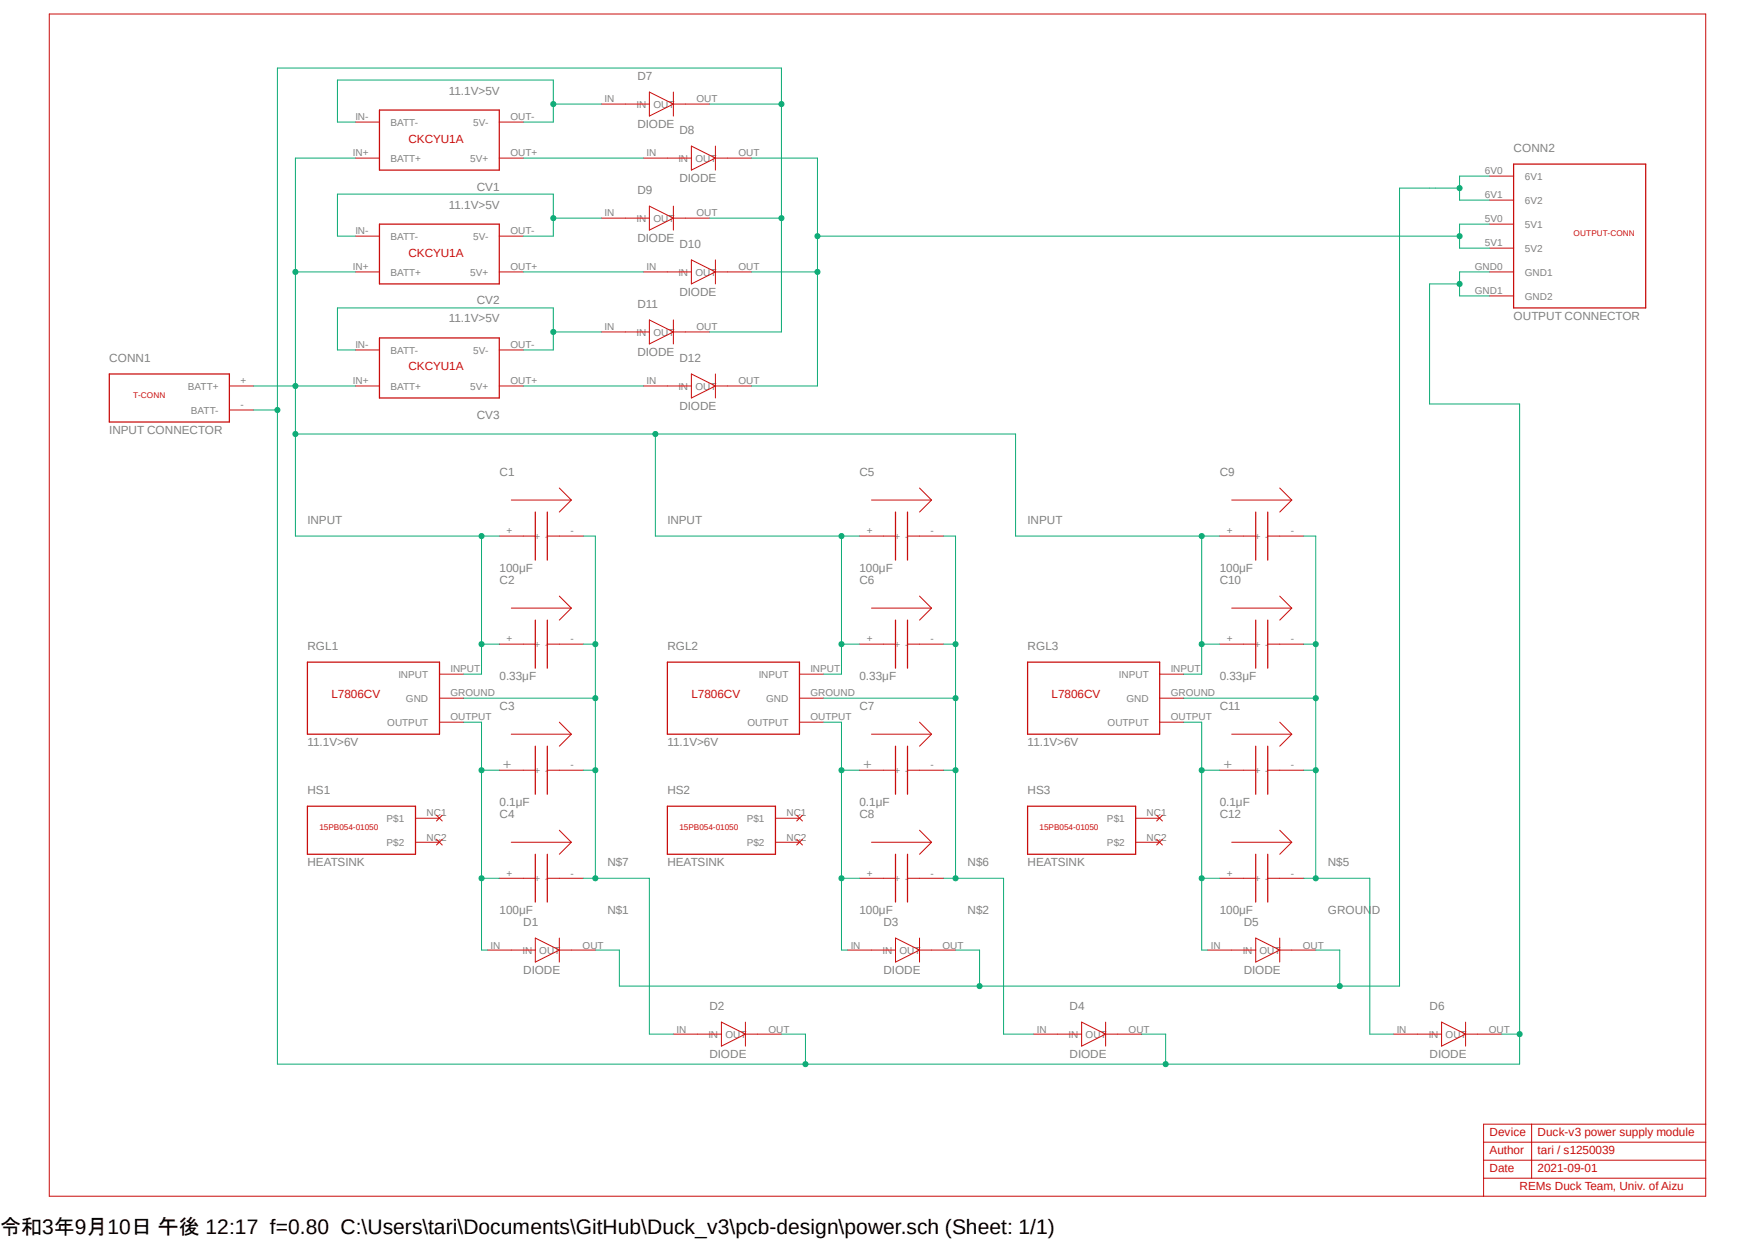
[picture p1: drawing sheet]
<?xml version="1.0" encoding="utf-8"?>
<!DOCTYPE eagle SYSTEM "eagle.dtd">
<eagle version="9.6.2">
<drawing>
<settings>
<setting alwaysvectorfont="no"/>
<setting verticaltext="up"/>
</settings>
<grid distance="50" unitdist="mil" unit="mil" style="lines" multiple="1" display="yes" altdistance="0.01" altunitdist="inch" altunit="inch"/>
<schematic xreflabel="%F%N/%S.%C%R" xrefpart="/%S.%C%R">
<libraries>
<library name="library">
<symbols>
<symbol name="T-CONN">
<wire x1="0" y1="0" x2="0" y2="10.16" width="0.254" layer="94"/>
<wire x1="0" y1="10.16" x2="25.4" y2="10.16" width="0.254" layer="94"/>
<wire x1="25.4" y1="10.16" x2="25.4" y2="0" width="0.254" layer="94"/>
<wire x1="25.4" y1="0" x2="0" y2="0" width="0.254" layer="94"/>
<pin name="BATT+" x="30.48" y="7.62" length="middle" rot="R180"/>
<pin name="BATT-" x="30.48" y="2.54" length="middle" rot="R180"/>
<text x="5.08" y="5.08" size="1.27" layer="94">T-CONN</text>
<text x="0" y="12.7" size="1.778" layer="95">&gt;NAME</text>
<text x="0" y="-2.54" size="1.778" layer="96">&gt;VALUE</text>
</symbol>
<symbol name="CKCYU1A">
<wire x1="0" y1="0" x2="0" y2="12.7" width="0.254" layer="94"/>
<wire x1="0" y1="12.7" x2="25.4" y2="12.7" width="0.254" layer="94"/>
<wire x1="25.4" y1="12.7" x2="25.4" y2="0" width="0.254" layer="94"/>
<wire x1="25.4" y1="0" x2="0" y2="0" width="0.254" layer="94"/>
<pin name="5V+" x="-5.08" y="10.16" length="middle" direction="out"/>
<pin name="5V-" x="-5.08" y="2.54" length="middle" direction="out"/>
<pin name="BATT+" x="30.48" y="10.16" length="middle" direction="in" rot="R180"/>
<pin name="BATT-" x="30.48" y="2.54" length="middle" direction="in" rot="R180"/>
<text x="7.62" y="5.08" size="1.778" layer="94">CKCYU1A</text>
<text x="0" y="15.24" size="1.778" layer="95">&gt;NAME</text>
<text x="0" y="-5.08" size="1.778" layer="96">&gt;VALUE</text>
</symbol>
<symbol name="L7806CV">
<wire x1="0" y1="0" x2="0" y2="15.24" width="0.254" layer="94"/>
<wire x1="0" y1="15.24" x2="27.94" y2="15.24" width="0.254" layer="94"/>
<wire x1="27.94" y1="15.24" x2="27.94" y2="0" width="0.254" layer="94"/>
<wire x1="27.94" y1="0" x2="0" y2="0" width="0.254" layer="94"/>
<pin name="INPUT" x="33.02" y="12.7" length="middle" direction="in" rot="R180"/>
<pin name="GND" x="33.02" y="7.62" length="middle" direction="out" rot="R180"/>
<pin name="OUTPUT" x="33.02" y="2.54" length="middle" direction="out" rot="R180"/>
<text x="5.08" y="7.62" size="1.778" layer="94">L7806CV</text>
<text x="0" y="17.78" size="1.778" layer="95">&gt;NAME</text>
<text x="0" y="-2.54" size="1.778" layer="96">&gt;VALUE</text>
</symbol>
<symbol name="C">
<pin name="+" x="-2.54" y="5.08" length="middle" direction="in"/>
<pin name="-" x="15.24" y="5.08" length="middle" direction="out" rot="R180"/>
<wire x1="5.08" y1="10.16" x2="5.08" y2="5.08" width="0.254" layer="94"/>
<wire x1="5.08" y1="5.08" x2="5.08" y2="0" width="0.254" layer="94"/>
<wire x1="7.62" y1="0" x2="7.62" y2="5.08" width="0.254" layer="94"/>
<wire x1="7.62" y1="5.08" x2="7.62" y2="10.16" width="0.254" layer="94"/>
<wire x1="0" y1="12.7" x2="12.7" y2="12.7" width="0.1524" layer="94"/>
<wire x1="10.16" y1="15.24" x2="12.7" y2="12.7" width="0.1524" layer="94"/>
<wire x1="12.7" y1="12.7" x2="10.16" y2="10.16" width="0.1524" layer="94"/>
<wire x1="2.54" y1="5.08" x2="5.08" y2="5.08" width="0.1524" layer="94"/>
<wire x1="7.62" y1="5.08" x2="10.16" y2="5.08" width="0.1524" layer="94"/>
<text x="-2.54" y="17.78" size="1.778" layer="95">&gt;NAME</text>
<text x="-2.54" y="-2.54" size="1.778" layer="96">&gt;VALUE</text>
</symbol>
<symbol name="15PB054-01050">
<wire x1="0" y1="0" x2="0" y2="10.16" width="0.254" layer="94"/>
<wire x1="0" y1="10.16" x2="22.86" y2="10.16" width="0.254" layer="94"/>
<wire x1="22.86" y1="10.16" x2="22.86" y2="0" width="0.254" layer="94"/>
<wire x1="22.86" y1="0" x2="0" y2="0" width="0.254" layer="94"/>
<text x="2.54" y="5.08" size="1.27" layer="94">15PB054-01050</text>
<pin name="P$1" x="27.94" y="7.62" length="middle" direction="nc" rot="R180"/>
<pin name="P$2" x="27.94" y="2.54" length="middle" direction="nc" rot="R180"/>
<text x="0" y="12.7" size="1.778" layer="95">&gt;NAME</text>
<text x="0" y="-2.54" size="1.778" layer="96">&gt;VALUE</text>
</symbol>
<symbol name="OUTPUT-CONN">
<pin name="6V2" x="0" y="22.86" length="middle" direction="in"/>
<pin name="5V2" x="0" y="12.7" length="middle" direction="in"/>
<pin name="GND1" x="0" y="7.62" length="middle" direction="in"/>
<wire x1="5.08" y1="30.48" x2="5.08" y2="0" width="0.254" layer="94"/>
<wire x1="5.08" y1="0" x2="33.02" y2="0" width="0.254" layer="94"/>
<wire x1="33.02" y1="0" x2="33.02" y2="30.48" width="0.254" layer="94"/>
<wire x1="33.02" y1="30.48" x2="5.08" y2="30.48" width="0.254" layer="94"/>
<pin name="6V1" x="0" y="27.94" length="middle" direction="in"/>
<pin name="5V1" x="0" y="17.78" length="middle" direction="in"/>
<pin name="GND2" x="0" y="2.54" length="middle" direction="in"/>
<text x="17.78" y="15.24" size="1.27" layer="94">OUTPUT-CONN</text>
<text x="5.08" y="33.02" size="1.778" layer="95">&gt;NAME</text>
<text x="5.08" y="-2.54" size="1.778" layer="96">&gt;VALUE</text>
</symbol>
<symbol name="DIODE">
<pin name="IN" x="0" y="2.54" length="middle" direction="in"/>
<wire x1="10.16" y1="5.08" x2="10.16" y2="2.54" width="0.1524" layer="94"/>
<wire x1="10.16" y1="2.54" x2="10.16" y2="0" width="0.1524" layer="94"/>
<wire x1="10.16" y1="0" x2="15.24" y2="2.54" width="0.1524" layer="94"/>
<wire x1="10.16" y1="5.08" x2="15.24" y2="2.54" width="0.1524" layer="94"/>
<wire x1="15.24" y1="2.54" x2="15.24" y2="5.08" width="0.1524" layer="94"/>
<wire x1="15.24" y1="0" x2="15.24" y2="2.54" width="0.1524" layer="94"/>
<wire x1="15.24" y1="2.54" x2="17.78" y2="2.54" width="0.1524" layer="94"/>
<pin name="OUT" x="22.86" y="2.54" length="middle" direction="out" rot="R180"/>
<wire x1="5.08" y1="2.54" x2="10.16" y2="2.54" width="0.1524" layer="94"/>
<text x="7.62" y="7.62" size="1.778" layer="95">&gt;NAME</text>
<text x="7.62" y="-2.54" size="1.778" layer="96">&gt;VALUE</text>
</symbol>
</symbols>
<devicesets>
<deviceset name="HEATSINK">
<gates>
</gates>
<devices>
<device name="">
<technologies>
<technology name=""/>
</technologies>
</device>
</devices>
</deviceset>
<deviceset name="T-CONN">
<gates>
<gate name="G$1" symbol="T-CONN" x="0" y="0"/>
</gates>
<devices>
<device name="" package="T-CONN">
<connects>
<connect gate="G$1" pin="BATT+" pad="+"/>
<connect gate="G$1" pin="BATT-" pad="-"/>
</connects>
<technologies>
<technology name=""/>
</technologies>
</device>
</devices>
</deviceset>
<deviceset name="CKCYU1A">
<gates>
<gate name="G$1" symbol="CKCYU1A" x="0" y="0"/>
</gates>
<devices>
<device name="" package="CKCYU1A">
<connects>
<connect gate="G$1" pin="5V+" pad="OUT+"/>
<connect gate="G$1" pin="5V-" pad="OUT-"/>
<connect gate="G$1" pin="BATT+" pad="IN+"/>
<connect gate="G$1" pin="BATT-" pad="IN-"/>
</connects>
<technologies>
<technology name=""/>
</technologies>
</device>
</devices>
</deviceset>
<deviceset name="L7806CV">
<gates>
<gate name="G$1" symbol="L7806CV" x="0" y="0"/>
</gates>
<devices>
<device name="" package="L7806CV">
<connects>
<connect gate="G$1" pin="GND" pad="GROUND"/>
<connect gate="G$1" pin="INPUT" pad="INPUT"/>
<connect gate="G$1" pin="OUTPUT" pad="OUTPUT"/>
</connects>
<technologies>
<technology name=""/>
</technologies>
</device>
</devices>
</deviceset>
<deviceset name="C-0.33μF">
<gates>
<gate name="G$1" symbol="C" x="0" y="0"/>
</gates>
<devices>
<device name="" package="C-0.33μF">
<connects>
<connect gate="G$1" pin="+" pad="+"/>
<connect gate="G$1" pin="-" pad="-"/>
</connects>
<technologies>
<technology name=""/>
</technologies>
</device>
</devices>
</deviceset>
<deviceset name="C-0.1μF">
<gates>
<gate name="G$1" symbol="C" x="0" y="0"/>
</gates>
<devices>
<device name="" package="C-0.1μF">
<connects>
<connect gate="G$1" pin="+" pad="＋"/>
<connect gate="G$1" pin="-" pad="-"/>
</connects>
<technologies>
<technology name=""/>
</technologies>
</device>
</devices>
</deviceset>
<deviceset name="C-100μF">
<gates>
<gate name="G$1" symbol="C" x="-5.08" y="0"/>
</gates>
<devices>
<device name="" package="C-100μF">
<connects>
<connect gate="G$1" pin="+" pad="+"/>
<connect gate="G$1" pin="-" pad="-"/>
</connects>
<technologies>
<technology name=""/>
</technologies>
</device>
</devices>
</deviceset>
<deviceset name="15PB054-01050">
<gates>
<gate name="G$1" symbol="15PB054-01050" x="0" y="0"/>
</gates>
<devices>
<device name="" package="15PB054-01050">
<connects>
<connect gate="G$1" pin="P$1" pad="NC1"/>
<connect gate="G$1" pin="P$2" pad="NC2"/>
</connects>
<technologies>
<technology name=""/>
</technologies>
</device>
</devices>
</deviceset>
<deviceset name="OUTPUT-CONN">
<gates>
<gate name="G$1" symbol="OUTPUT-CONN" x="-5.08" y="0"/>
</gates>
<devices>
<device name="" package="OUTPUT-CONN">
<connects>
<connect gate="G$1" pin="5V1" pad="5V0"/>
<connect gate="G$1" pin="5V2" pad="5V1"/>
<connect gate="G$1" pin="6V1" pad="6V0"/>
<connect gate="G$1" pin="6V2" pad="6V1"/>
<connect gate="G$1" pin="GND1" pad="GND0"/>
<connect gate="G$1" pin="GND2" pad="GND1"/>
</connects>
<technologies>
<technology name=""/>
</technologies>
</device>
</devices>
</deviceset>
<deviceset name="DIODE">
<gates>
<gate name="G$1" symbol="DIODE" x="0" y="0"/>
</gates>
<devices>
<device name="" package="DIODE">
<connects>
<connect gate="G$1" pin="IN" pad="IN"/>
<connect gate="G$1" pin="OUT" pad="OUT"/>
</connects>
<technologies>
<technology name=""/>
</technologies>
</device>
</devices>
</deviceset>
</devicesets>
</library>
</libraries>
<attributes>
</attributes>
<variantdefs>
</variantdefs>
<classes>
<class number="0" name="default" width="0" drill="0">
</class>
</classes>
<parts>
<part name="CONN1" library="library" deviceset="T-CONN" device="" value="INPUT CONNECTOR"/>
<part name="CV1" library="library" deviceset="CKCYU1A" device="" value="11.1V&gt;5V"/>
<part name="CV2" library="library" deviceset="CKCYU1A" device="" value="11.1V&gt;5V"/>
<part name="CV3" library="library" deviceset="CKCYU1A" device="" value="11.1V&gt;5V"/>
<part name="RGL1" library="library" deviceset="L7806CV" device="" value="11.1V&gt;6V"/>
<part name="C2" library="library" deviceset="C-0.33μF" device="" value="0.33μF"/>
<part name="C3" library="library" deviceset="C-0.1μF" device="" value="0.1μF"/>
<part name="C1" library="library" deviceset="C-100μF" device="" value="100μF"/>
<part name="C4" library="library" deviceset="C-100μF" device="" value="100μF"/>
<part name="HS1" library="library" deviceset="15PB054-01050" device="" value="HEATSINK"/>
<part name="RGL2" library="library" deviceset="L7806CV" device="" value="11.1V&gt;6V"/>
<part name="C6" library="library" deviceset="C-0.33μF" device="" value="0.33μF"/>
<part name="C7" library="library" deviceset="C-0.1μF" device="" value="0.1μF"/>
<part name="C5" library="library" deviceset="C-100μF" device="" value="100μF"/>
<part name="C8" library="library" deviceset="C-100μF" device="" value="100μF"/>
<part name="HS2" library="library" deviceset="15PB054-01050" device="" value="HEATSINK"/>
<part name="RGL3" library="library" deviceset="L7806CV" device="" value="11.1V&gt;6V"/>
<part name="C10" library="library" deviceset="C-0.33μF" device="" value="0.33μF"/>
<part name="C11" library="library" deviceset="C-0.1μF" device="" value="0.1μF"/>
<part name="C9" library="library" deviceset="C-100μF" device="" value="100μF"/>
<part name="C12" library="library" deviceset="C-100μF" device="" value="100μF"/>
<part name="HS3" library="library" deviceset="15PB054-01050" device="" value="HEATSINK"/>
<part name="CONN2" library="library" deviceset="OUTPUT-CONN" device="" value="OUTPUT CONNECTOR"/>
<part name="D1" library="library" deviceset="DIODE" device=""/>
<part name="D2" library="library" deviceset="DIODE" device=""/>
<part name="D3" library="library" deviceset="DIODE" device=""/>
<part name="D4" library="library" deviceset="DIODE" device=""/>
<part name="D5" library="library" deviceset="DIODE" device=""/>
<part name="D6" library="library" deviceset="DIODE" device=""/>
<part name="D7" library="library" deviceset="DIODE" device=""/>
<part name="D8" library="library" deviceset="DIODE" device=""/>
<part name="D9" library="library" deviceset="DIODE" device=""/>
<part name="D10" library="library" deviceset="DIODE" device=""/>
<part name="D11" library="library" deviceset="DIODE" device=""/>
<part name="D12" library="library" deviceset="DIODE" device=""/>
</parts>
<sheets>
<sheet>
<plain>
<wire x1="303.53" y1="0" x2="350.52" y2="0" width="0.1524" layer="94"/>
<wire x1="350.52" y1="15.24" x2="350.52" y2="11.43" width="0.1524" layer="94"/>
<wire x1="350.52" y1="11.43" x2="350.52" y2="7.62" width="0.1524" layer="94"/>
<wire x1="350.52" y1="7.62" x2="350.52" y2="3.81" width="0.1524" layer="94"/>
<wire x1="350.52" y1="3.81" x2="350.52" y2="0" width="0.1524" layer="94"/>
<wire x1="0" y1="250.19" x2="350.52" y2="250.19" width="0.1524" layer="94"/>
<text x="304.8" y="8.89" size="1.778" layer="94">Author</text>
<text x="304.8" y="12.7" size="1.778" layer="94">Device</text>
<wire x1="303.53" y1="3.81" x2="313.69" y2="3.81" width="0.1524" layer="94"/>
<wire x1="313.69" y1="3.81" x2="350.52" y2="3.81" width="0.1524" layer="94"/>
<wire x1="303.53" y1="3.81" x2="303.53" y2="7.62" width="0.1524" layer="94"/>
<wire x1="303.53" y1="7.62" x2="313.69" y2="7.62" width="0.1524" layer="94"/>
<wire x1="313.69" y1="7.62" x2="350.52" y2="7.62" width="0.1524" layer="94"/>
<wire x1="303.53" y1="7.62" x2="303.53" y2="11.43" width="0.1524" layer="94"/>
<wire x1="303.53" y1="11.43" x2="313.69" y2="11.43" width="0.1524" layer="94"/>
<wire x1="313.69" y1="11.43" x2="350.52" y2="11.43" width="0.1524" layer="94"/>
<wire x1="313.69" y1="7.62" x2="313.69" y2="11.43" width="0.1524" layer="94"/>
<wire x1="303.53" y1="11.43" x2="303.53" y2="15.24" width="0.1524" layer="94"/>
<wire x1="303.53" y1="15.24" x2="313.69" y2="15.24" width="0.1524" layer="94"/>
<wire x1="350.52" y1="15.24" x2="313.69" y2="15.24" width="0.1524" layer="94"/>
<wire x1="313.69" y1="15.24" x2="313.69" y2="11.43" width="0.1524" layer="94"/>
<text x="304.8" y="5.08" size="1.778" layer="94">Date</text>
<wire x1="313.69" y1="7.62" x2="313.69" y2="3.81" width="0.1524" layer="94"/>
<text x="311.15" y="1.27" size="1.778" layer="94">REMs Duck Team, Univ. of Aizu</text>
<text x="314.96" y="8.89" size="1.778" layer="94">tari / s1250039</text>
<text x="314.96" y="5.08" size="1.778" layer="94">2021-09-01</text>
<text x="314.96" y="12.7" size="1.778" layer="94">Duck-v3 power supply module</text>
<wire x1="303.53" y1="0" x2="303.53" y2="3.81" width="0.1524" layer="94"/>
<wire x1="350.52" y1="15.24" x2="350.52" y2="250.19" width="0.1524" layer="94"/>
<wire x1="303.53" y1="0" x2="0" y2="0" width="0.1524" layer="94"/>
<wire x1="0" y1="0" x2="0" y2="250.19" width="0.1524" layer="94"/>
</plain>
<instances>
<instance part="CONN1" gate="G$1" x="12.7" y="163.83" smashed="yes">
<attribute name="NAME" x="12.7" y="176.53" size="1.778" layer="95"/>
<attribute name="VALUE" x="12.7" y="161.29" size="1.778" layer="96"/>
</instance>
<instance part="CV1" gate="G$1" x="95.25" y="229.87" smashed="yes" rot="R180">
<attribute name="NAME" x="95.25" y="214.63" size="1.778" layer="95" rot="R180"/>
<attribute name="VALUE" x="95.25" y="234.95" size="1.778" layer="96" rot="R180"/>
</instance>
<instance part="CV2" gate="G$1" x="95.25" y="205.74" smashed="yes" rot="R180">
<attribute name="NAME" x="95.25" y="190.5" size="1.778" layer="95" rot="R180"/>
<attribute name="VALUE" x="95.25" y="210.82" size="1.778" layer="96" rot="R180"/>
</instance>
<instance part="CV3" gate="G$1" x="95.25" y="181.61" smashed="yes" rot="R180">
<attribute name="NAME" x="95.25" y="166.37" size="1.778" layer="95" rot="R180"/>
<attribute name="VALUE" x="95.25" y="186.69" size="1.778" layer="96" rot="R180"/>
</instance>
<instance part="RGL1" gate="G$1" x="54.61" y="97.79" smashed="yes">
<attribute name="NAME" x="54.61" y="115.57" size="1.778" layer="95"/>
<attribute name="VALUE" x="54.61" y="95.25" size="1.778" layer="96"/>
</instance>
<instance part="C2" gate="G$1" x="97.79" y="111.76" smashed="yes">
<attribute name="NAME" x="95.25" y="129.54" size="1.778" layer="95"/>
<attribute name="VALUE" x="95.25" y="109.22" size="1.778" layer="96"/>
</instance>
<instance part="C3" gate="G$1" x="97.79" y="85.09" smashed="yes">
<attribute name="NAME" x="95.25" y="102.87" size="1.778" layer="95"/>
<attribute name="VALUE" x="95.25" y="82.55" size="1.778" layer="96"/>
</instance>
<instance part="C1" gate="G$1" x="97.79" y="134.62" smashed="yes">
<attribute name="NAME" x="95.25" y="152.4" size="1.778" layer="95"/>
<attribute name="VALUE" x="95.25" y="132.08" size="1.778" layer="96"/>
</instance>
<instance part="C4" gate="G$1" x="97.79" y="62.23" smashed="yes">
<attribute name="NAME" x="95.25" y="80.01" size="1.778" layer="95"/>
<attribute name="VALUE" x="95.25" y="59.69" size="1.778" layer="96"/>
</instance>
<instance part="HS1" gate="G$1" x="54.61" y="72.39" smashed="yes">
<attribute name="NAME" x="54.61" y="85.09" size="1.778" layer="95"/>
<attribute name="VALUE" x="54.61" y="69.85" size="1.778" layer="96"/>
</instance>
<instance part="RGL2" gate="G$1" x="130.81" y="97.79" smashed="yes">
<attribute name="NAME" x="130.81" y="115.57" size="1.778" layer="95"/>
<attribute name="VALUE" x="130.81" y="95.25" size="1.778" layer="96"/>
</instance>
<instance part="C6" gate="G$1" x="173.99" y="111.76" smashed="yes">
<attribute name="NAME" x="171.45" y="129.54" size="1.778" layer="95"/>
<attribute name="VALUE" x="171.45" y="109.22" size="1.778" layer="96"/>
</instance>
<instance part="C7" gate="G$1" x="173.99" y="85.09" smashed="yes">
<attribute name="NAME" x="171.45" y="102.87" size="1.778" layer="95"/>
<attribute name="VALUE" x="171.45" y="82.55" size="1.778" layer="96"/>
</instance>
<instance part="C5" gate="G$1" x="173.99" y="134.62" smashed="yes">
<attribute name="NAME" x="171.45" y="152.4" size="1.778" layer="95"/>
<attribute name="VALUE" x="171.45" y="132.08" size="1.778" layer="96"/>
</instance>
<instance part="C8" gate="G$1" x="173.99" y="62.23" smashed="yes">
<attribute name="NAME" x="171.45" y="80.01" size="1.778" layer="95"/>
<attribute name="VALUE" x="171.45" y="59.69" size="1.778" layer="96"/>
</instance>
<instance part="HS2" gate="G$1" x="130.81" y="72.39" smashed="yes">
<attribute name="NAME" x="130.81" y="85.09" size="1.778" layer="95"/>
<attribute name="VALUE" x="130.81" y="69.85" size="1.778" layer="96"/>
</instance>
<instance part="RGL3" gate="G$1" x="207.01" y="97.79" smashed="yes">
<attribute name="NAME" x="207.01" y="115.57" size="1.778" layer="95"/>
<attribute name="VALUE" x="207.01" y="95.25" size="1.778" layer="96"/>
</instance>
<instance part="C10" gate="G$1" x="250.19" y="111.76" smashed="yes">
<attribute name="NAME" x="247.65" y="129.54" size="1.778" layer="95"/>
<attribute name="VALUE" x="247.65" y="109.22" size="1.778" layer="96"/>
</instance>
<instance part="C11" gate="G$1" x="250.19" y="85.09" smashed="yes">
<attribute name="NAME" x="247.65" y="102.87" size="1.778" layer="95"/>
<attribute name="VALUE" x="247.65" y="82.55" size="1.778" layer="96"/>
</instance>
<instance part="C9" gate="G$1" x="250.19" y="134.62" smashed="yes">
<attribute name="NAME" x="247.65" y="152.4" size="1.778" layer="95"/>
<attribute name="VALUE" x="247.65" y="132.08" size="1.778" layer="96"/>
</instance>
<instance part="C12" gate="G$1" x="250.19" y="62.23" smashed="yes">
<attribute name="NAME" x="247.65" y="80.01" size="1.778" layer="95"/>
<attribute name="VALUE" x="247.65" y="59.69" size="1.778" layer="96"/>
</instance>
<instance part="HS3" gate="G$1" x="207.01" y="72.39" smashed="yes">
<attribute name="NAME" x="207.01" y="85.09" size="1.778" layer="95"/>
<attribute name="VALUE" x="207.01" y="69.85" size="1.778" layer="96"/>
</instance>
<instance part="CONN2" gate="G$1" x="304.8" y="187.96" smashed="yes">
<attribute name="NAME" x="309.88" y="220.98" size="1.778" layer="95"/>
<attribute name="VALUE" x="309.88" y="185.42" size="1.778" layer="96"/>
</instance>
<instance part="D1" gate="G$1" x="92.71" y="49.53" smashed="yes">
<attribute name="NAME" x="100.33" y="57.15" size="1.778" layer="95"/>
<attribute name="VALUE" x="100.33" y="46.99" size="1.778" layer="96"/>
</instance>
<instance part="D2" gate="G$1" x="132.08" y="31.75" smashed="yes">
<attribute name="NAME" x="139.7" y="39.37" size="1.778" layer="95"/>
<attribute name="VALUE" x="139.7" y="29.21" size="1.778" layer="96"/>
</instance>
<instance part="D3" gate="G$1" x="168.91" y="49.53" smashed="yes">
<attribute name="NAME" x="176.53" y="57.15" size="1.778" layer="95"/>
<attribute name="VALUE" x="176.53" y="46.99" size="1.778" layer="96"/>
</instance>
<instance part="D4" gate="G$1" x="208.28" y="31.75" smashed="yes">
<attribute name="NAME" x="215.9" y="39.37" size="1.778" layer="95"/>
<attribute name="VALUE" x="215.9" y="29.21" size="1.778" layer="96"/>
</instance>
<instance part="D5" gate="G$1" x="245.11" y="49.53" smashed="yes">
<attribute name="NAME" x="252.73" y="57.15" size="1.778" layer="95"/>
<attribute name="VALUE" x="252.73" y="46.99" size="1.778" layer="96"/>
</instance>
<instance part="D6" gate="G$1" x="284.48" y="31.75" smashed="yes">
<attribute name="NAME" x="292.1" y="39.37" size="1.778" layer="95"/>
<attribute name="VALUE" x="292.1" y="29.21" size="1.778" layer="96"/>
</instance>
<instance part="D7" gate="G$1" x="116.84" y="228.6" smashed="yes">
<attribute name="NAME" x="124.46" y="236.22" size="1.778" layer="95"/>
<attribute name="VALUE" x="124.46" y="226.06" size="1.778" layer="96"/>
</instance>
<instance part="D8" gate="G$1" x="125.73" y="217.17" smashed="yes">
<attribute name="NAME" x="133.35" y="224.79" size="1.778" layer="95"/>
<attribute name="VALUE" x="133.35" y="214.63" size="1.778" layer="96"/>
</instance>
<instance part="D9" gate="G$1" x="116.84" y="204.47" smashed="yes">
<attribute name="NAME" x="124.46" y="212.09" size="1.778" layer="95"/>
<attribute name="VALUE" x="124.46" y="201.93" size="1.778" layer="96"/>
</instance>
<instance part="D10" gate="G$1" x="125.73" y="193.04" smashed="yes">
<attribute name="NAME" x="133.35" y="200.66" size="1.778" layer="95"/>
<attribute name="VALUE" x="133.35" y="190.5" size="1.778" layer="96"/>
</instance>
<instance part="D11" gate="G$1" x="116.84" y="180.34" smashed="yes">
<attribute name="NAME" x="124.46" y="187.96" size="1.778" layer="95"/>
<attribute name="VALUE" x="124.46" y="177.8" size="1.778" layer="96"/>
</instance>
<instance part="D12" gate="G$1" x="125.73" y="168.91" smashed="yes">
<attribute name="NAME" x="133.35" y="176.53" size="1.778" layer="95"/>
<attribute name="VALUE" x="133.35" y="166.37" size="1.778" layer="96"/>
</instance>
</instances>
<busses>
</busses>
<nets>
<net name="INPUT" class="0">
<segment>
<label x="54.61" y="142.24" size="1.778" layer="95"/>
<label x="130.81" y="142.24" size="1.778" layer="95"/>
<wire x1="128.27" y1="139.7" x2="128.27" y2="161.29" width="0.1524" layer="91"/>
<wire x1="128.27" y1="161.29" x2="52.07" y2="161.29" width="0.1524" layer="91"/>
<wire x1="52.07" y1="139.7" x2="52.07" y2="161.29" width="0.1524" layer="91"/>
<label x="207.01" y="142.24" size="1.778" layer="95"/>
<wire x1="128.27" y1="161.29" x2="204.47" y2="161.29" width="0.1524" layer="91"/>
<wire x1="204.47" y1="161.29" x2="204.47" y2="139.7" width="0.1524" layer="91"/>
<junction x="128.27" y="161.29"/>
<pinref part="CV3" gate="G$1" pin="BATT+"/>
<pinref part="CV1" gate="G$1" pin="BATT+"/>
<wire x1="52.07" y1="219.71" x2="64.77" y2="219.71" width="0.1524" layer="91"/>
<wire x1="52.07" y1="219.71" x2="52.07" y2="195.58" width="0.1524" layer="91"/>
<wire x1="52.07" y1="195.58" x2="52.07" y2="171.45" width="0.1524" layer="91"/>
<wire x1="52.07" y1="171.45" x2="64.77" y2="171.45" width="0.1524" layer="91"/>
<pinref part="CONN1" gate="G$1" pin="BATT+"/>
<wire x1="43.18" y1="171.45" x2="52.07" y2="171.45" width="0.1524" layer="91"/>
<junction x="52.07" y="171.45"/>
<wire x1="52.07" y1="171.45" x2="52.07" y2="161.29" width="0.1524" layer="91"/>
<junction x="52.07" y="161.29"/>
<pinref part="C2" gate="G$1" pin="+"/>
<pinref part="C1" gate="G$1" pin="+"/>
<wire x1="91.44" y1="139.7" x2="95.25" y2="139.7" width="0.1524" layer="91"/>
<wire x1="91.44" y1="116.84" x2="91.44" y2="139.7" width="0.1524" layer="91"/>
<wire x1="91.44" y1="116.84" x2="95.25" y2="116.84" width="0.1524" layer="91"/>
<junction x="91.44" y="116.84"/>
<wire x1="91.44" y1="110.49" x2="91.44" y2="116.84" width="0.1524" layer="91"/>
<pinref part="RGL1" gate="G$1" pin="INPUT"/>
<wire x1="87.63" y1="110.49" x2="91.44" y2="110.49" width="0.1524" layer="91"/>
<wire x1="52.07" y1="139.7" x2="91.44" y2="139.7" width="0.1524" layer="91"/>
<junction x="91.44" y="139.7"/>
<pinref part="C5" gate="G$1" pin="+"/>
<pinref part="C6" gate="G$1" pin="+"/>
<pinref part="RGL2" gate="G$1" pin="INPUT"/>
<wire x1="163.83" y1="110.49" x2="167.64" y2="110.49" width="0.1524" layer="91"/>
<wire x1="167.64" y1="110.49" x2="167.64" y2="116.84" width="0.1524" layer="91"/>
<wire x1="167.64" y1="116.84" x2="171.45" y2="116.84" width="0.1524" layer="91"/>
<junction x="167.64" y="116.84"/>
<wire x1="167.64" y1="116.84" x2="167.64" y2="139.7" width="0.1524" layer="91"/>
<wire x1="167.64" y1="139.7" x2="171.45" y2="139.7" width="0.1524" layer="91"/>
<wire x1="128.27" y1="139.7" x2="167.64" y2="139.7" width="0.1524" layer="91"/>
<junction x="167.64" y="139.7"/>
<pinref part="C10" gate="G$1" pin="+"/>
<pinref part="C9" gate="G$1" pin="+"/>
<wire x1="243.84" y1="139.7" x2="247.65" y2="139.7" width="0.1524" layer="91"/>
<wire x1="243.84" y1="116.84" x2="243.84" y2="139.7" width="0.1524" layer="91"/>
<wire x1="243.84" y1="116.84" x2="247.65" y2="116.84" width="0.1524" layer="91"/>
<junction x="243.84" y="116.84"/>
<wire x1="243.84" y1="110.49" x2="243.84" y2="116.84" width="0.1524" layer="91"/>
<pinref part="RGL3" gate="G$1" pin="INPUT"/>
<wire x1="240.03" y1="110.49" x2="243.84" y2="110.49" width="0.1524" layer="91"/>
<wire x1="204.47" y1="139.7" x2="243.84" y2="139.7" width="0.1524" layer="91"/>
<junction x="243.84" y="139.7"/>
<pinref part="CV2" gate="G$1" pin="BATT+"/>
<wire x1="64.77" y1="195.58" x2="52.07" y2="195.58" width="0.1524" layer="91"/>
<junction x="52.07" y="195.58"/>
</segment>
</net>
<net name="GROUND" class="0">
<segment>
<pinref part="CONN1" gate="G$1" pin="BATT-"/>
<wire x1="48.26" y1="166.37" x2="48.26" y2="238.76" width="0.1524" layer="91"/>
<wire x1="48.26" y1="166.37" x2="43.18" y2="166.37" width="0.1524" layer="91"/>
<wire x1="48.26" y1="166.37" x2="48.26" y2="27.94" width="0.1524" layer="91"/>
<junction x="48.26" y="166.37"/>
<wire x1="48.26" y1="238.76" x2="154.94" y2="238.76" width="0.1524" layer="91"/>
<pinref part="D11" gate="G$1" pin="OUT"/>
<pinref part="D9" gate="G$1" pin="OUT"/>
<wire x1="154.94" y1="238.76" x2="154.94" y2="231.14" width="0.1524" layer="91"/>
<wire x1="154.94" y1="231.14" x2="154.94" y2="207.01" width="0.1524" layer="91"/>
<wire x1="154.94" y1="207.01" x2="139.7" y2="207.01" width="0.1524" layer="91"/>
<junction x="154.94" y="207.01"/>
<wire x1="154.94" y1="207.01" x2="154.94" y2="182.88" width="0.1524" layer="91"/>
<wire x1="154.94" y1="182.88" x2="139.7" y2="182.88" width="0.1524" layer="91"/>
<pinref part="D7" gate="G$1" pin="OUT"/>
<wire x1="139.7" y1="231.14" x2="154.94" y2="231.14" width="0.1524" layer="91"/>
<junction x="154.94" y="231.14"/>
<label x="270.51" y="59.69" size="1.778" layer="95"/>
<pinref part="D2" gate="G$1" pin="OUT"/>
<wire x1="154.94" y1="34.29" x2="160.02" y2="34.29" width="0.1524" layer="91"/>
<wire x1="160.02" y1="34.29" x2="160.02" y2="27.94" width="0.1524" layer="91"/>
<wire x1="160.02" y1="27.94" x2="236.22" y2="27.94" width="0.1524" layer="91"/>
<wire x1="236.22" y1="27.94" x2="311.15" y2="27.94" width="0.1524" layer="91"/>
<wire x1="311.15" y1="27.94" x2="311.15" y2="34.29" width="0.1524" layer="91"/>
<wire x1="311.15" y1="34.29" x2="311.15" y2="167.64" width="0.1524" layer="91"/>
<wire x1="311.15" y1="167.64" x2="292.1" y2="167.64" width="0.1524" layer="91"/>
<pinref part="D6" gate="G$1" pin="OUT"/>
<wire x1="307.34" y1="34.29" x2="311.15" y2="34.29" width="0.1524" layer="91"/>
<junction x="311.15" y="34.29"/>
<pinref part="D4" gate="G$1" pin="OUT"/>
<wire x1="231.14" y1="34.29" x2="236.22" y2="34.29" width="0.1524" layer="91"/>
<wire x1="236.22" y1="34.29" x2="236.22" y2="27.94" width="0.1524" layer="91"/>
<junction x="236.22" y="27.94"/>
<wire x1="48.26" y1="27.94" x2="160.02" y2="27.94" width="0.1524" layer="91"/>
<junction x="160.02" y="27.94"/>
<pinref part="CONN2" gate="G$1" pin="GND1"/>
<wire x1="298.45" y1="195.58" x2="304.8" y2="195.58" width="0.1524" layer="91"/>
<pinref part="CONN2" gate="G$1" pin="GND2"/>
<wire x1="304.8" y1="190.5" x2="298.45" y2="190.5" width="0.1524" layer="91"/>
<wire x1="298.45" y1="190.5" x2="298.45" y2="193.04" width="0.1524" layer="91"/>
<wire x1="298.45" y1="193.04" x2="298.45" y2="195.58" width="0.1524" layer="91"/>
<wire x1="292.1" y1="167.64" x2="292.1" y2="193.04" width="0.1524" layer="91"/>
<wire x1="292.1" y1="193.04" x2="298.45" y2="193.04" width="0.1524" layer="91"/>
<junction x="298.45" y="193.04"/>
</segment>
</net>
<net name="5V" class="0">
<segment>
<pinref part="CV3" gate="G$1" pin="5V+"/>
<wire x1="100.33" y1="171.45" x2="125.73" y2="171.45" width="0.1524" layer="91"/>
<pinref part="D12" gate="G$1" pin="IN"/>
</segment>
</net>
<net name="N$4" class="0">
<segment>
<pinref part="D3" gate="G$1" pin="OUT"/>
<wire x1="196.85" y1="44.45" x2="273.05" y2="44.45" width="0.1524" layer="91"/>
<wire x1="273.05" y1="44.45" x2="285.75" y2="44.45" width="0.1524" layer="91"/>
<wire x1="191.77" y1="52.07" x2="196.85" y2="52.07" width="0.1524" layer="91"/>
<wire x1="196.85" y1="52.07" x2="196.85" y2="44.45" width="0.1524" layer="91"/>
<junction x="196.85" y="44.45"/>
<pinref part="D5" gate="G$1" pin="OUT"/>
<wire x1="267.97" y1="52.07" x2="273.05" y2="52.07" width="0.1524" layer="91"/>
<wire x1="273.05" y1="52.07" x2="273.05" y2="44.45" width="0.1524" layer="91"/>
<junction x="273.05" y="44.45"/>
<wire x1="285.75" y1="213.36" x2="285.75" y2="44.45" width="0.1524" layer="91"/>
<pinref part="D1" gate="G$1" pin="OUT"/>
<wire x1="115.57" y1="52.07" x2="120.65" y2="52.07" width="0.1524" layer="91"/>
<wire x1="120.65" y1="52.07" x2="120.65" y2="44.45" width="0.1524" layer="91"/>
<wire x1="120.65" y1="44.45" x2="196.85" y2="44.45" width="0.1524" layer="91"/>
<pinref part="CONN2" gate="G$1" pin="6V2"/>
<wire x1="304.8" y1="210.82" x2="298.45" y2="210.82" width="0.1524" layer="91"/>
<pinref part="CONN2" gate="G$1" pin="6V1"/>
<wire x1="298.45" y1="215.9" x2="304.8" y2="215.9" width="0.1524" layer="91"/>
<wire x1="292.1" y1="213.36" x2="293.37" y2="213.36" width="0.1524" layer="91"/>
<wire x1="293.37" y1="213.36" x2="298.45" y2="213.36" width="0.1524" layer="91"/>
<wire x1="298.45" y1="213.36" x2="298.45" y2="215.9" width="0.1524" layer="91"/>
<junction x="298.45" y="213.36"/>
<wire x1="298.45" y1="213.36" x2="298.45" y2="210.82" width="0.1524" layer="91"/>
<wire x1="285.75" y1="213.36" x2="292.1" y2="213.36" width="0.1524" layer="91"/>
</segment>
</net>
<net name="N$5" class="0">
<segment>
<pinref part="C9" gate="G$1" pin="-"/>
<wire x1="267.97" y1="139.7" x2="265.43" y2="139.7" width="0.1524" layer="91"/>
<wire x1="267.97" y1="116.84" x2="267.97" y2="139.7" width="0.1524" layer="91"/>
<pinref part="C10" gate="G$1" pin="-"/>
<wire x1="265.43" y1="116.84" x2="267.97" y2="116.84" width="0.1524" layer="91"/>
<junction x="267.97" y="116.84"/>
<pinref part="RGL3" gate="G$1" pin="GND"/>
<wire x1="240.03" y1="105.41" x2="267.97" y2="105.41" width="0.1524" layer="91"/>
<junction x="267.97" y="105.41"/>
<wire x1="267.97" y1="105.41" x2="267.97" y2="116.84" width="0.1524" layer="91"/>
<pinref part="C11" gate="G$1" pin="-"/>
<wire x1="267.97" y1="90.17" x2="265.43" y2="90.17" width="0.1524" layer="91"/>
<wire x1="267.97" y1="90.17" x2="267.97" y2="105.41" width="0.1524" layer="91"/>
<junction x="267.97" y="90.17"/>
<wire x1="267.97" y1="67.31" x2="267.97" y2="90.17" width="0.1524" layer="91"/>
<pinref part="C12" gate="G$1" pin="-"/>
<wire x1="265.43" y1="67.31" x2="267.97" y2="67.31" width="0.1524" layer="91"/>
<label x="270.51" y="69.85" size="1.778" layer="95"/>
<wire x1="267.97" y1="67.31" x2="279.4" y2="67.31" width="0.1524" layer="91"/>
<junction x="267.97" y="67.31"/>
<pinref part="D6" gate="G$1" pin="IN"/>
<wire x1="279.4" y1="34.29" x2="284.48" y2="34.29" width="0.1524" layer="91"/>
<wire x1="279.4" y1="67.31" x2="279.4" y2="34.29" width="0.1524" layer="91"/>
</segment>
</net>
<net name="N$6" class="0">
<segment>
<pinref part="C5" gate="G$1" pin="-"/>
<wire x1="191.77" y1="139.7" x2="189.23" y2="139.7" width="0.1524" layer="91"/>
<wire x1="191.77" y1="116.84" x2="191.77" y2="139.7" width="0.1524" layer="91"/>
<pinref part="C6" gate="G$1" pin="-"/>
<wire x1="189.23" y1="116.84" x2="191.77" y2="116.84" width="0.1524" layer="91"/>
<junction x="191.77" y="116.84"/>
<pinref part="RGL2" gate="G$1" pin="GND"/>
<wire x1="163.83" y1="105.41" x2="191.77" y2="105.41" width="0.1524" layer="91"/>
<pinref part="C7" gate="G$1" pin="-"/>
<pinref part="C8" gate="G$1" pin="-"/>
<wire x1="189.23" y1="67.31" x2="191.77" y2="67.31" width="0.1524" layer="91"/>
<wire x1="191.77" y1="67.31" x2="191.77" y2="90.17" width="0.1524" layer="91"/>
<wire x1="191.77" y1="90.17" x2="189.23" y2="90.17" width="0.1524" layer="91"/>
<junction x="191.77" y="90.17"/>
<wire x1="191.77" y1="90.17" x2="191.77" y2="105.41" width="0.1524" layer="91"/>
<junction x="191.77" y="105.41"/>
<wire x1="191.77" y1="105.41" x2="191.77" y2="116.84" width="0.1524" layer="91"/>
<label x="194.31" y="69.85" size="1.778" layer="95"/>
<wire x1="191.77" y1="67.31" x2="201.93" y2="67.31" width="0.1524" layer="91"/>
<junction x="191.77" y="67.31"/>
<pinref part="D4" gate="G$1" pin="IN"/>
<wire x1="201.93" y1="34.29" x2="208.28" y2="34.29" width="0.1524" layer="91"/>
<wire x1="201.93" y1="67.31" x2="201.93" y2="34.29" width="0.1524" layer="91"/>
</segment>
</net>
<net name="N$7" class="0">
<segment>
<pinref part="C1" gate="G$1" pin="-"/>
<wire x1="115.57" y1="139.7" x2="113.03" y2="139.7" width="0.1524" layer="91"/>
<wire x1="115.57" y1="116.84" x2="115.57" y2="139.7" width="0.1524" layer="91"/>
<pinref part="C2" gate="G$1" pin="-"/>
<wire x1="113.03" y1="116.84" x2="115.57" y2="116.84" width="0.1524" layer="91"/>
<junction x="115.57" y="116.84"/>
<pinref part="RGL1" gate="G$1" pin="GND"/>
<wire x1="87.63" y1="105.41" x2="115.57" y2="105.41" width="0.1524" layer="91"/>
<junction x="115.57" y="105.41"/>
<wire x1="115.57" y1="105.41" x2="115.57" y2="116.84" width="0.1524" layer="91"/>
<pinref part="C3" gate="G$1" pin="-"/>
<wire x1="115.57" y1="90.17" x2="113.03" y2="90.17" width="0.1524" layer="91"/>
<wire x1="115.57" y1="90.17" x2="115.57" y2="105.41" width="0.1524" layer="91"/>
<junction x="115.57" y="90.17"/>
<wire x1="115.57" y1="67.31" x2="115.57" y2="90.17" width="0.1524" layer="91"/>
<pinref part="C4" gate="G$1" pin="-"/>
<wire x1="113.03" y1="67.31" x2="115.57" y2="67.31" width="0.1524" layer="91"/>
<label x="118.11" y="69.85" size="1.778" layer="95"/>
<wire x1="115.57" y1="67.31" x2="127" y2="67.31" width="0.1524" layer="91"/>
<junction x="115.57" y="67.31"/>
<wire x1="127" y1="67.31" x2="127" y2="34.29" width="0.1524" layer="91"/>
<pinref part="D2" gate="G$1" pin="IN"/>
<wire x1="127" y1="34.29" x2="132.08" y2="34.29" width="0.1524" layer="91"/>
</segment>
</net>
<net name="N$1" class="0">
<segment>
<pinref part="C4" gate="G$1" pin="+"/>
<pinref part="C3" gate="G$1" pin="+"/>
<pinref part="RGL1" gate="G$1" pin="OUTPUT"/>
<wire x1="87.63" y1="100.33" x2="91.44" y2="100.33" width="0.1524" layer="91"/>
<wire x1="91.44" y1="100.33" x2="91.44" y2="90.17" width="0.1524" layer="91"/>
<wire x1="91.44" y1="90.17" x2="95.25" y2="90.17" width="0.1524" layer="91"/>
<junction x="91.44" y="90.17"/>
<wire x1="91.44" y1="90.17" x2="91.44" y2="67.31" width="0.1524" layer="91"/>
<wire x1="91.44" y1="67.31" x2="95.25" y2="67.31" width="0.1524" layer="91"/>
<junction x="91.44" y="67.31"/>
<wire x1="91.44" y1="67.31" x2="91.44" y2="52.07" width="0.1524" layer="91"/>
<label x="118.11" y="59.69" size="1.778" layer="95"/>
<pinref part="D1" gate="G$1" pin="IN"/>
<wire x1="91.44" y1="52.07" x2="92.71" y2="52.07" width="0.1524" layer="91"/>
</segment>
</net>
<net name="N$2" class="0">
<segment>
<pinref part="C8" gate="G$1" pin="+"/>
<pinref part="C7" gate="G$1" pin="+"/>
<pinref part="RGL2" gate="G$1" pin="OUTPUT"/>
<wire x1="163.83" y1="100.33" x2="167.64" y2="100.33" width="0.1524" layer="91"/>
<wire x1="167.64" y1="100.33" x2="167.64" y2="90.17" width="0.1524" layer="91"/>
<wire x1="167.64" y1="90.17" x2="171.45" y2="90.17" width="0.1524" layer="91"/>
<junction x="167.64" y="90.17"/>
<wire x1="167.64" y1="90.17" x2="167.64" y2="67.31" width="0.1524" layer="91"/>
<wire x1="167.64" y1="67.31" x2="171.45" y2="67.31" width="0.1524" layer="91"/>
<junction x="167.64" y="67.31"/>
<wire x1="167.64" y1="67.31" x2="167.64" y2="52.07" width="0.1524" layer="91"/>
<label x="194.31" y="59.69" size="1.778" layer="95"/>
<pinref part="D3" gate="G$1" pin="IN"/>
<wire x1="167.64" y1="52.07" x2="168.91" y2="52.07" width="0.1524" layer="91"/>
</segment>
</net>
<net name="N$3" class="0">
<segment>
<pinref part="CV3" gate="G$1" pin="5V-"/>
<wire x1="106.68" y1="179.07" x2="100.33" y2="179.07" width="0.1524" layer="91"/>
<wire x1="106.68" y1="179.07" x2="106.68" y2="182.88" width="0.1524" layer="91"/>
<pinref part="D11" gate="G$1" pin="IN"/>
<wire x1="106.68" y1="182.88" x2="116.84" y2="182.88" width="0.1524" layer="91"/>
<pinref part="CV3" gate="G$1" pin="BATT-"/>
<wire x1="64.77" y1="179.07" x2="60.96" y2="179.07" width="0.1524" layer="91"/>
<wire x1="60.96" y1="179.07" x2="60.96" y2="187.96" width="0.1524" layer="91"/>
<wire x1="60.96" y1="187.96" x2="106.68" y2="187.96" width="0.1524" layer="91"/>
<wire x1="106.68" y1="182.88" x2="106.68" y2="187.96" width="0.1524" layer="91"/>
<junction x="106.68" y="182.88"/>
</segment>
</net>
<net name="N$10" class="0">
<segment>
<pinref part="CONN2" gate="G$1" pin="5V1"/>
<wire x1="298.45" y1="205.74" x2="304.8" y2="205.74" width="0.1524" layer="91"/>
<pinref part="CONN2" gate="G$1" pin="5V2"/>
<wire x1="304.8" y1="200.66" x2="298.45" y2="200.66" width="0.1524" layer="91"/>
<wire x1="298.45" y1="200.66" x2="298.45" y2="203.2" width="0.1524" layer="91"/>
<wire x1="298.45" y1="203.2" x2="298.45" y2="205.74" width="0.1524" layer="91"/>
<wire x1="298.45" y1="203.2" x2="162.56" y2="203.2" width="0.1524" layer="91"/>
<junction x="298.45" y="203.2"/>
<pinref part="D8" gate="G$1" pin="OUT"/>
<wire x1="162.56" y1="203.2" x2="162.56" y2="219.71" width="0.1524" layer="91"/>
<wire x1="162.56" y1="219.71" x2="148.59" y2="219.71" width="0.1524" layer="91"/>
<pinref part="D10" gate="G$1" pin="OUT"/>
<wire x1="148.59" y1="195.58" x2="162.56" y2="195.58" width="0.1524" layer="91"/>
<wire x1="162.56" y1="195.58" x2="162.56" y2="203.2" width="0.1524" layer="91"/>
<junction x="162.56" y="203.2"/>
<pinref part="D12" gate="G$1" pin="OUT"/>
<wire x1="148.59" y1="171.45" x2="162.56" y2="171.45" width="0.1524" layer="91"/>
<wire x1="162.56" y1="171.45" x2="162.56" y2="195.58" width="0.1524" layer="91"/>
<junction x="162.56" y="195.58"/>
</segment>
</net>
<net name="N$11" class="0">
<segment>
<pinref part="CV1" gate="G$1" pin="5V-"/>
<wire x1="100.33" y1="227.33" x2="106.68" y2="227.33" width="0.1524" layer="91"/>
<wire x1="106.68" y1="227.33" x2="106.68" y2="231.14" width="0.1524" layer="91"/>
<pinref part="D7" gate="G$1" pin="IN"/>
<wire x1="106.68" y1="231.14" x2="116.84" y2="231.14" width="0.1524" layer="91"/>
<wire x1="106.68" y1="231.14" x2="106.68" y2="236.22" width="0.1524" layer="91"/>
<junction x="106.68" y="231.14"/>
<wire x1="106.68" y1="236.22" x2="60.96" y2="236.22" width="0.1524" layer="91"/>
<wire x1="60.96" y1="236.22" x2="60.96" y2="227.33" width="0.1524" layer="91"/>
<pinref part="CV1" gate="G$1" pin="BATT-"/>
<wire x1="60.96" y1="227.33" x2="64.77" y2="227.33" width="0.1524" layer="91"/>
</segment>
</net>
<net name="N$12" class="0">
<segment>
<pinref part="CV1" gate="G$1" pin="5V+"/>
<pinref part="D8" gate="G$1" pin="IN"/>
<wire x1="100.33" y1="219.71" x2="125.73" y2="219.71" width="0.1524" layer="91"/>
</segment>
</net>
<net name="N$13" class="0">
<segment>
<pinref part="CV2" gate="G$1" pin="5V+"/>
<pinref part="D10" gate="G$1" pin="IN"/>
<wire x1="100.33" y1="195.58" x2="125.73" y2="195.58" width="0.1524" layer="91"/>
</segment>
</net>
<net name="N$8" class="0">
<segment>
<pinref part="C12" gate="G$1" pin="+"/>
<pinref part="C11" gate="G$1" pin="+"/>
<pinref part="RGL3" gate="G$1" pin="OUTPUT"/>
<wire x1="240.03" y1="100.33" x2="243.84" y2="100.33" width="0.1524" layer="91"/>
<wire x1="243.84" y1="100.33" x2="243.84" y2="90.17" width="0.1524" layer="91"/>
<wire x1="243.84" y1="90.17" x2="247.65" y2="90.17" width="0.1524" layer="91"/>
<junction x="243.84" y="90.17"/>
<wire x1="243.84" y1="90.17" x2="243.84" y2="67.31" width="0.1524" layer="91"/>
<wire x1="243.84" y1="67.31" x2="247.65" y2="67.31" width="0.1524" layer="91"/>
<wire x1="243.84" y1="67.31" x2="243.84" y2="52.07" width="0.1524" layer="91"/>
<junction x="243.84" y="67.31"/>
<pinref part="D5" gate="G$1" pin="IN"/>
<wire x1="243.84" y1="52.07" x2="245.11" y2="52.07" width="0.1524" layer="91"/>
</segment>
</net>
<net name="N$9" class="0">
<segment>
<pinref part="CV2" gate="G$1" pin="BATT-"/>
<wire x1="64.77" y1="203.2" x2="60.96" y2="203.2" width="0.1524" layer="91"/>
<wire x1="60.96" y1="203.2" x2="60.96" y2="212.09" width="0.1524" layer="91"/>
<wire x1="60.96" y1="212.09" x2="106.68" y2="212.09" width="0.1524" layer="91"/>
<pinref part="D9" gate="G$1" pin="IN"/>
<pinref part="CV2" gate="G$1" pin="5V-"/>
<wire x1="106.68" y1="207.01" x2="116.84" y2="207.01" width="0.1524" layer="91"/>
<wire x1="100.33" y1="203.2" x2="106.68" y2="203.2" width="0.1524" layer="91"/>
<wire x1="106.68" y1="203.2" x2="106.68" y2="207.01" width="0.1524" layer="91"/>
<wire x1="106.68" y1="212.09" x2="106.68" y2="207.01" width="0.1524" layer="91"/>
<junction x="106.68" y="207.01"/>
</segment>
</net>
</nets>
</sheet>
</sheets>
</schematic>
</drawing>
</eagle>
